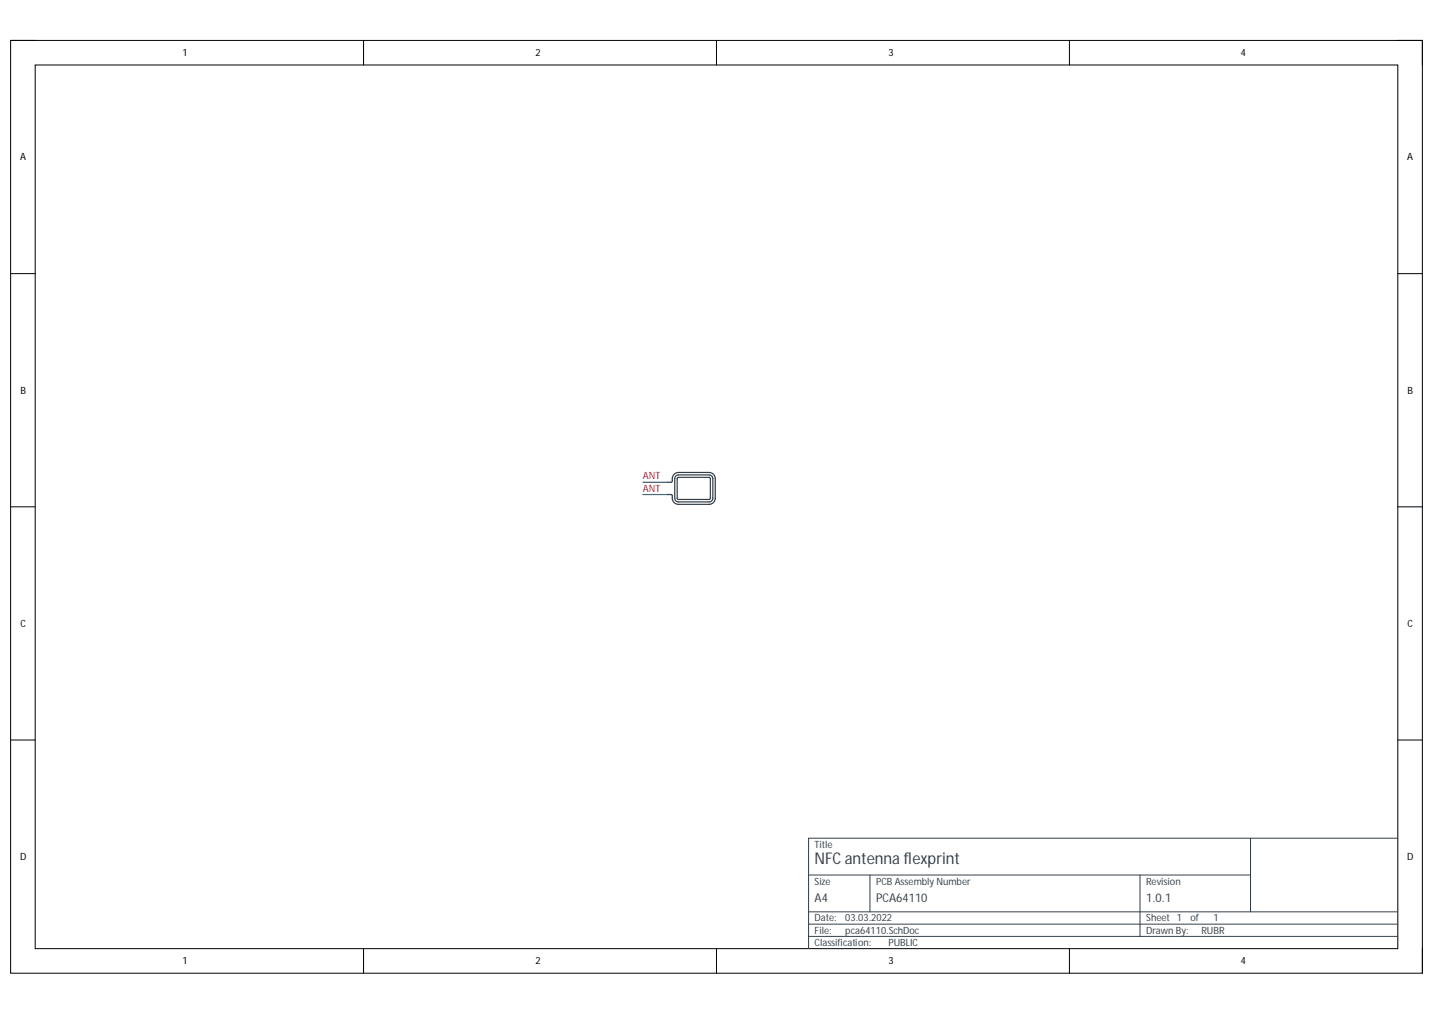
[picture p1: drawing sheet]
<svg xmlns="http://www.w3.org/2000/svg" width="297mm" height="210mm" viewBox="0 0 297 210" stroke-linecap="round" stroke-linejoin="round" font-family="sans-serif">
<path d="M2.2 8.4h292.4v193.1h-292.4z" fill="none" stroke="#000" stroke-width=".21"/>
<path d="M7.3 13.5h282.2v182.9h-282.2z" fill-rule="evenodd" fill="#fff"/>
<g fill="none" stroke="#000" stroke-width=".21">
<path d="M2.2 8.4h5.1M7.3 13.5h282.2v182.9h-282.2zM75.3 8.4v5M148.4 8.4v5.1M221.5 8.4v5.1M289.5 8.4h5.1v5.1M2.2 56.6h5.1M289.5 56.6h5.1M2.2 104.9h5.1M289.5 104.9h5.1M2.2 153.2h5.1M289.5 153.2h5.1"/>
<path d="M75.3 196.4v5.1M148.4 196.4v5.1M221.5 196.4v5.1M294.6 196.4v5.1"/>
</g>
<path d="M259 173.5v15.3M289.5 173.5h-122v22.9M167.5 191.3h122M167.5 181.1h91.5M167.5 188.8h122M167.5 193.8h122M180.2 181.1v7.7M236.1 181.1v12.7" fill="none" stroke="#333f48" stroke-width=".21"/>
<path d="M133.2 99.8h5M133.2 102.4h5" fill="none" stroke="#0077c8" stroke-width=".25"/>
<path d="M138.2 99.8h.8l.3-.2a1.39 1.39 0 0 1 1.2-1.8h6.4a1.27 1.27 0 0 1 1.3 1.3v4a1.27 1.27 0 0 1-1.3 1.3h-6.4a1.39 1.39 0 0 1-1.2-1.8l-.3-.2h-.8M140 98.5l.5-.2h6.4a.77 .77 0 0 1 .8 .8v4a.77 .77 0 0 1-.8 .8h-6.4a.77 .77 0 0 1-.7-.8v-4zM140.4 98.9h6.7v4.4l-.2 .1h-6.5l-.1-.3z" fill="none" stroke="#333f48" stroke-width=".25"/>
<text font-size="3.3" fill="#333f48" x="168.7" y="178.9">NFCantenna flexprint</text>
<g font-size="2.5" fill="#333f48">
<text x="168.7" y="186.8">A4</text>
<text x="181.5" y="186.8">PCA64110</text>
<text x="237.4" y="186.8">1.0.1</text>
</g>
<g font-size="2.1">
<text x="37.8" y="11.6">1</text>
<text x="110.9" y="11.6">2</text>
<text x="184" y="11.6">3</text>
<text x="257.1" y="11.6">4</text>
<text x="4.1" y="33.2">A</text>
<text x="291.5" y="33.2">A</text>
<text x="4.2" y="81.5">B</text>
<text x="291.5" y="81.5">B</text>
<text x="4.2" y="129.8">C</text>
<text x="291.5" y="129.8">C</text>
<text x="4.1" y="178">D</text>
<text x="291.5" y="178">D</text>
<text x="37.8" y="199.6">1</text>
<text x="110.9" y="199.6">2</text>
<text x="184" y="199.6">3</text>
<text x="257.1" y="199.6">4</text>
</g>
<g font-size="2.1" fill="#a72137">
<text x="133.2" y="99.2">ANT</text>
<text x="133.2" y="101.8">ANT</text>
</g>
<g font-size="2.1" fill="#333f48">
<text x="168.7" y="175.5">Title</text>
<text x="168.7" y="183.1">Size</text>
<text x="181.5" y="183.1">PCB Assembly Number</text>
<text x="237.4" y="183.1">Revision</text>
<text x="168.7" y="190.7">Date:</text>
<text x="175.1" y="190.7">03.03.2022</text>
<text x="237.4" y="190.7">Sheet 1</text>
<text x="246.6" y="190.7">of</text>
<text x="251.4" y="190.7">1</text>
<text x="168.7" y="193.3">File:</text>
<text x="168.7" y="195.8">Classification:</text>
<text x="175.1" y="193.3">pca64110.SchDoc</text>
<text x="184" y="195.8">PUBLIC</text>
<text x="237.4" y="193.3">Drawn By:</text>
<text x="248.8" y="193.3">RUBR</text>
</g>
</svg>
